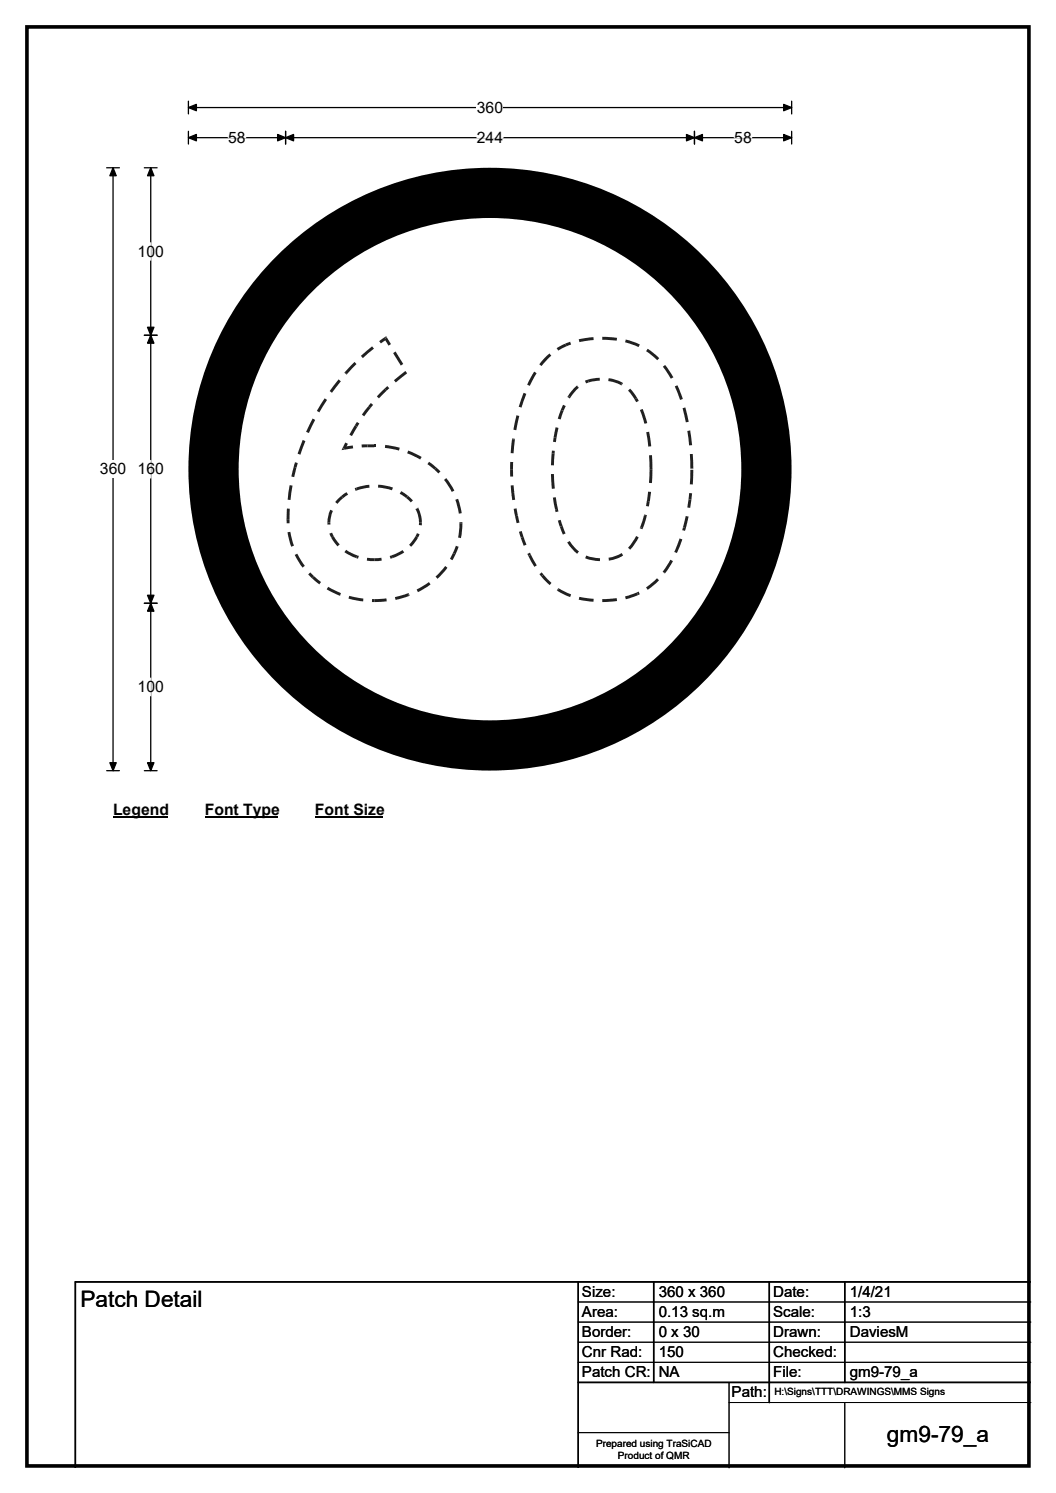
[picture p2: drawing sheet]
<svg xmlns="http://www.w3.org/2000/svg" width="210mm" height="297mm" viewBox="0 0 210 297" stroke-linecap="round" stroke-linejoin="round" font-family="sans-serif">
<path d="M5.4 5.4h199.2v286.3h-199.2z" fill="none" stroke="#000" stroke-width=".72"/>
<path d="M37.5 21.4h119.9M37.5 20.1v2.6M157.4 20.1v2.6" fill="none" stroke="#000" stroke-width=".25"/>
<path d="M37.5 21.4l1.6-.6v1.2zM155.8 20.8l1.6 .6-1.6 .6z" fill="#000" stroke="#000" stroke-width=".25"/>
<path d="M94.8 19.7h5.2v3.5h-5.2z" fill="#fff"/>
<path d="M21.2 33.4h2.5M22.5 33.4v119.9M37.5 27.4h119.9M37.5 26.1v2.6M56.8 26.1v2.6M138.1 26.1v2.6M157.4 26.1v2.6M21.2 153.3h2.5" fill="none" stroke="#000" stroke-width=".25"/>
<path d="M22.5 33.4l.6 1.6h-1.3zM37.5 27.4l1.6-.6v1.2zM56.8 27.4l1.6-.6v1.2zM55.2 26.8l1.6 .6-1.6 .6zM136.5 26.8l1.6 .6-1.6 .6zM138.1 27.4l1.6-.6v1.2zM155.8 26.8l1.6 .6-1.6 .6zM21.8 151.7h1.3l-.6 1.6z" fill="#000" stroke="#000" stroke-width=".25"/>
<path d="M45.4 27.4h3.5M94.8 27.4h5.2M146 27.4h3.5" fill="none" stroke="#fff" stroke-width=".25"/>
<path d="M19.9 91.6h5.2v3.5h-5.2z" fill="#fff"/>
<path d="M28.7 33.4h2.5M30 33.4v119.9M28.7 66.7h2.5M28.7 120h2.5M28.7 153.3h2.5" fill="none" stroke="#000" stroke-width=".25"/>
<path d="M30 33.4l.6 1.6h-1.3zM30 66.7l.6 1.6h-1.3zM29.3 65.1h1.3l-.6 1.6zM29.3 118.4h1.3l-.6 1.6zM30 120l.6 1.6h-1.3zM29.3 151.7h1.3l-.6 1.6z" fill="#000" stroke="#000" stroke-width=".25"/>
<path d="M30 48.3v3.5M30 91.6v3.5M30 134.9v3.5" fill="none" stroke="#fff" stroke-width=".25"/>
<path d="M22.5 159.3h10.7v3.5h-10.7z" fill="#fff"/>
<path d="M22.5 162.6h10.7" fill="none" stroke="#000" stroke-width=".32"/>
<path d="M40.7 159.3h14.4v3.5h-14.4z" fill="#fff"/>
<path d="M40.7 162.6h14.4" fill="none" stroke="#000" stroke-width=".32"/>
<path d="M62.6 159.3h13.5v3.5h-13.5z" fill="#fff"/>
<path d="M62.6 162.6h13.5" fill="none" stroke="#000" stroke-width=".32"/>
<circle cx="97.4" cy="93.3" r="60" fill="#fff"/>
<circle cx="97.4" cy="93.3" r="55" fill="none" stroke="#000" stroke-width="10"/>
<g fill="#221f20">
<path d="M91.4 104.1h.5l-.2 3-.6-.2z"/>
<path d="M90.6 108.6l.6 .2-.6 1.5-.5-.3z"/>
<path d="M90.1 110l.5 .3-.6 1.2-.5-.3z"/>
<path d="M88.5 112.6l.5 .4-2 2.1-.4-.4z"/>
<path d="M82.8 117.3l2.5-1.5 .3 .5-2.4 1.5z"/>
<path d="M81.1 118h.2l.2 .5-.2 .1z"/>
<path d="M78.5 118.8l2.6-.8 .2 .6-2.6 .8z"/>
<path d="M74.4 119.2l2.4-.1 .1 .5-2.5 .2z"/>
<path d="M74 119.2h.4v.6h-.4z"/>
<path d="M69.4 118.5l2.9 .6-.1 .6-2.9-.6z"/>
<path d="M67.8 118l-.2 .5z"/>
<path d="M65.3 116.8l2.5 1.2-.2 .5-2.6-1.3z"/>
<path d="M62.4 114.6l1.4 1.2-.3 .5-1.4-1.2z"/>
<path d="M61.3 114.3l.4-.4 .7 .7-.3 .5z"/>
<path d="M58.6 110.4l.5-.2 1.5 2.3-.4 .4z"/>
<path d="M57.2 105.9l.5-.1 .7 2.7-.5 .3z"/>
<path d="M57 103.4h.6v.7h-.6z"/>
<path d="M57.1 101.2h.5v2.2h-.6z"/>
<path d="M57.6 96.5l.6 .1-.4 2.9-.6-.1z"/>
<path d="M58.4 92.9l.6 .1-.5 1.9-.6-.1z"/>
<path d="M58.7 92l.5 .1-.2 .9-.6-.1z"/>
<path d="M60.2 87.5l.5 .3-1 2.7-.5-.2z"/>
<path d="M62.2 83.3l.5 .2-1.3 2.6-.5-.2z"/>
<path d="M64.5 79.2l.5 .4-1.5 2.4-.5-.3z"/>
<path d="M67.3 75.5l.5 .4-1.8 2.2-.4-.3z"/>
<path d="M68.5 74.1l.5 .4-.5-.4z"/>
<path d="M70.4 72.1l.1-.1 .4 .4-1.9 2.1-.5-.4z"/>
<path d="M71.8 70.8l2.2-1.9 .4 .5-2.2 1.8z"/>
<path d="M75.4 67.9l1.1-.8 .4 .1-.4 .3h.4l-1.2 .8z"/>
<path d="M76.5 67.1l.3-.2 .1 .3z"/>
<path d="M76.5 67.5l.4-.3 .8 1.3-.4 .3z"/>
<path d="M78.2 70.3l.5-.4 1.5 2.5-.5 .3z"/>
<path d="M78.3 75.6l2.3-1.8 .4 .5-2.3 1.8z"/>
<path d="M76.5 77.3l.5-.5 .4 .4-.5 .5z"/>
<path d="M75.8 77.9l.7-.6 .4 .4-1.5 1.6-.5-.4z"/>
<path d="M73.7 80.2l.5 .4-.5 .6-.5-.4z"/>
<path d="M73.2 80.8l.5 .4-1.3 1.6-.5-.3z"/>
<path d="M71 83.9l.5 .4-.5 .6-.5-.3z"/>
<path d="M70.5 84.6l.5 .3-1 1.9-.5-.3z"/>
<path d="M68.7 88l.5 .3-.5 1-.3-.4 .1 .6-.3-.5z"/>
<path d="M68.2 89l.3 .5-.6 .1z"/>
<path d="M68.4 88.9l1.7-.3 .1 .6-1.7 .3z"/>
<path d="M71.9 88.4h1.2v.6h-1.2z"/>
<path d="M73.1 88.4h1.3v.6h-1.3z"/>
<path d="M74.4 88.4h.4v.6h-.4z"/>
<path d="M76.6 88.5l2.9 .6-.2 .5-2.8-.5z"/>
<path d="M81.2 89.6l-.2 .6z"/>
<path d="M81.2 89.6l2.6 1.3-.3 .5-2.5-1.2z"/>
<path d="M85.3 91.9l1.5 1.1-.4 .5-1.4-1.1z"/>
<path d="M86.8 93l.8 .8-.4 .4-.8-.8z"/>
<path d="M88.3 95.5l.5-.4 1.6 2.5-.6 .3z"/>
<path d="M90.5 99.4l.6-.1 .7 2.8-.6 .1z"/>
<path d="M91.4 103.9h.5v.2h-.5z"/>
<path d="M82.6 101.3l.6-.3a6.2 6.2 0 0 1 .7 3h-.6l-.2-1.6z"/>
<path d="M82.6 101.3l.6-.3z"/>
<path d="M81.1 98.6l1 1-.4 .3-.9-.8z"/>
<path d="M79.8 97.7l1.3 .9-.3 .5-1.3-.9z"/>
<path d="M75.2 96.4l1.5 .2 1.4 .4-.2 .6-2.7-.6z"/>
<path d="M70.8 97l2.6-.5 .1 .5-2.5 .6z"/>
<path d="M70.5 97.1l.3-.1 .2 .6-.3 .1z"/>
<path d="M67.9 98.6l1-.7 .3 .5-1 .7z"/>
<path d="M67.2 99.3l.7-.7 .3 .5-1.1 1.1-.4-.3z"/>
<path d="M65.7 101.4l.5 .3-.3 .9-.2 1.4h-.6l.2-1.6z"/>
<path d="M65.1 104h.6v.4h-.6z"/>
<path d="M65.5 106.2l.5-.2 .4 .7-.6 .3z"/>
<path d="M65.8 107l.6-.3 1.1 1.6-.4 .3z"/>
<path d="M68.8 109.4l2.2 1.1-.2 .5-2.3-1.1z"/>
<path d="M71 110.5l.4 .1-.2 .6-.4-.2z"/>
<path d="M73 111l1.4 .1v.5l-1.5-.1z"/>
<path d="M74.4 111.1l1.4-.1 .1 .5-1.5 .1z"/>
<path d="M77.5 110.6l.4-.1 .2 .5-.4 .2z"/>
<path d="M77.9 110.5l2.1-1.1 .4 .5-2.3 1.1z"/>
<path d="M82.6 106.7l.5 .3-1.4 1.8-.4-.4z"/>
<path d="M82.9 106.1l.5 .2-.3 .7-.5-.3z"/>
<path d="M83.3 104h.6v.5h-.6z"/>
<path d="M137.3 93.5h.6l-.1 2.9h-.6z"/>
<path d="M137.1 98.1h.5l-.1 1.3h-.6z"/>
<path d="M136.9 99.4h.6l-.3 1.6h-.5z"/>
<path d="M136.4 102.7l.5 .1-.5 2.3-.6-.2z"/>
<path d="M135.8 104.9l.6 .2-.2 .5-.5-.1z"/>
<path d="M135.1 107.1l.6 .2-1.1 2.7-.5-.2z"/>
<path d="M134.1 109.8l.5 .2z"/>
<path d="M133.3 111.4l.5 .2-1.6 2.5-.4-.4z"/>
<path d="M131.8 113.7l.4 .4z"/>
<path d="M128.5 116.9l2.1-1.9 .4 .4-2.2 1.9z"/>
<path d="M126.6 117.9l.4-.2 .2 .5-.3 .2z"/>
<path d="M124.3 118.7l2.3-.8 .3 .5-2.5 .8z"/>
<path d="M119.8 119.2l2.8-.2 .1 .6-2.9 .2z"/>
<path d="M115.2 118.7l2.8 .4v.6l-2.9-.4z"/>
<path d="M111.1 117.1l2.5 1.2-.2 .5-2.6-1.2z"/>
<path d="M111 117l.1 .1-.3 .5-.1-.1z"/>
<path d="M107.6 114.7l.5-.4 1.6 1.7-.4 .4z"/>
<path d="M107.3 114.2l.4-.3 .4 .4-.5 .4z"/>
<path d="M105.1 110.6l.5-.2 1.1 2.1-.4 .3z"/>
<path d="M104.8 110.2l.6-.2 .2 .4-.5 .2z"/>
<path d="M103.5 107l.6-.2 .6 1.6-.6 .2z"/>
<path d="M103.2 105.8l.5-.2 .4 1.2-.6 .2z"/>
<path d="M102.4 102.7l.6-.1 .3 1.4-.6 .1z"/>
<path d="M102.1 101.2l.6-.1 .3 1.5-.6 .1z"/>
<path d="M101.7 98.1l.6-.1 .1 1.4-.5 .1z"/>
<path d="M101.5 96.6l.6-.1 .2 1.5-.6 .1z"/>
<path d="M101.4 93.5h.6v1.3h-.5z"/>
<path d="M101.5 91.9h.5v1.6h-.6z"/>
<path d="M101.8 87.4l.6 .1-.3 2.7-.6-.1z"/>
<path d="M101.8 87.2l.6 .1v.2l-.6-.1z"/>
<path d="M102.7 82.6l.6 .2-.6 2.8-.6-.1z"/>
<path d="M104.1 78.1l.5 .3-.9 2.7-.6-.2z"/>
<path d="M106.2 73.9l.5 .4-1.4 2.5-.5-.3z"/>
<path d="M108.2 71.3l1-1 .4 .5-1.9 2-.5-.3z"/>
<path d="M110.7 69.3l1.7-.9 .2 .5-1.6 .8z"/>
<path d="M112.4 68.4l1-.4 .2 .5-1 .4z"/>
<path d="M115.1 67.5l2.9-.4v.5l-2.8 .5z"/>
<path d="M119.8 67l2.9 .2-.1 .6-2.8-.2z"/>
<path d="M124.4 67.5l2.8 1-.2 .5-2.7-.9z"/>
<path d="M128.8 69.4l2.3 1.9-.4 .4-2.2-1.8z"/>
<path d="M131.8 73l.5-.4 1.6 2.5-.5 .3z"/>
<path d="M134.2 76.9l.5-.3 1.1 2.8-.6 .2z"/>
<path d="M135.7 81.2l.6-.1 .6 2.8-.5 .1z"/>
<path d="M136.7 85.7l.5-.1 .4 3h-.6z"/>
<path d="M137.2 90.3h.6l.1 2.9h-.6z"/>
<path d="M129.1 90.6h.5l.1 2.9h-.5z"/>
<path d="M128.5 86l.6-.1 .4 2.9-.6 .1z"/>
<path d="M127.3 81.6l.5-.2 .9 2.8-.6 .1z"/>
<path d="M126.2 79.5l.5-.3 .3 .6-.5 .2z"/>
<path d="M124.9 77.7l.4-.4 1.4 1.9-.5 .3z"/>
<path d="M123.7 76.1l.2 .1-.3 .5-.1-.1z"/>
<path d="M121 75.2l1.4 .3 1.3 .6-.2 .5-1.3-.5-1.3-.3z"/>
<path d="M116.9 75.5l2.4-.3v.5l-2.2 .4z"/>
<path d="M116.3 75.8l.6-.3 .2 .6-.6 .2z"/>
<path d="M114.7 76.7l.4 .5z"/>
<path d="M114.3 77.1l.4-.4 .4 .5-.8 .7-.8 1.2-.5-.4z"/>
<path d="M113 78.7l.5 .4-.2 .2-.5-.3z"/>
<path d="M112 80.5l.5 .3-.4 .9-.6-.2z"/>
<path d="M111.5 81.5l.6 .2-.6 1.8-.6-.2z"/>
<path d="M110.5 85l.5 .1-.3 2-.6-.1z"/>
<path d="M110.1 87l.6 .1-.2 .9-.5-.1z"/>
<path d="M109.7 89.6l.6 .1v.6l-.6-.1z"/>
<path d="M109.7 90.2l.6 .1-.1 2.3h-.6z"/>
<path d="M109.6 94.3h.6l.1 2.9-.6 .1z"/>
<path d="M109.9 99l.6-.1 .4 2.3-.5 .2z"/>
<path d="M110.4 101.4l.5-.2 .1 .5-.5 .2z"/>
<path d="M110.9 103.6l.6-.2 .4 1.2-.6 .2z"/>
<path d="M111.3 104.8l.6-.2 .6 1.5-.6 .3z"/>
<path d="M112.8 107.9l.5-.3 .9 1.2 .9 .9-.3 .5-1.1-1.1z"/>
<path d="M116.6 110.5l1 .4 1.7 .2v.5l-1.5-.1-1.4-.4z"/>
<path d="M121 111l1.1-.3 1.5-.7 .3 .5a7.3 7.3 0 0 1-2.8 1z"/>
<path d="M126.5 106.6l.5 .3-.8 1.3-.9 1.2-.4-.4 .9-1.1z"/>
<path d="M127.3 104.9l.5 .2-.1 .2-.5-.2z"/>
<path d="M128 102.6l.6 .1-.8 2.4-.5-.2z"/>
<path d="M128.1 102.4l.5 .1v.2l-.6-.1z"/>
<path d="M128.6 99.7l.6 .1-.2 1-.6-.1z"/>
<path d="M128.9 97.8l.6 .1-.3 1.9-.6-.1z"/>
<path d="M129.2 93.5h.5l-.1 2.6h-.5z"/>
</g>
<path d="M115 255v37M130 255v20M153 255v24M168 255v20M205 255h-190v37M115 275h90" fill="none" stroke="#000" stroke-width=".3"/>
<path d="M115 259h90M115 263h90M115 267h90M115 271h90M145 279h60M145 275v17M168 279v13M115 285h30" fill="none" stroke="#000" stroke-width=".2"/>
<g font-size="4.5">
<text x="16" y="260.1">Patch Detail</text>
<text x="176.4" y="286.9">gm9-79_a</text>
</g>
<g font-size="3.1">
<text x="94.8" y="22.5">360</text>
<text x="45.4" y="28.4">58</text>
<text x="94.8" y="28.4">244</text>
<text x="146" y="28.4">58</text>
<text x="27.4" y="51.1">100</text>
<text x="19.9" y="94.4">360</text>
<text x="27.4" y="94.4">160</text>
<text x="27.4" y="137.7">100</text>
<text x="22.5" y="162.1">Legend</text>
<text x="40.7" y="162.1">Font Type</text>
<text x="62.6" y="162.1">Font Size</text>
</g>
<g font-size="3">
<text x="115.7" y="258">Size:</text>
<text x="131" y="258">360 x 360</text>
<text x="153.7" y="258">Date:</text>
<text x="169" y="258">1/4/21</text>
<text x="115.7" y="262">Area:</text>
<text x="131" y="262">0.13 sq.m</text>
<text x="153.7" y="262">Scale:</text>
<text x="169" y="262">1:3</text>
<text x="115.7" y="266">Border:</text>
<text x="115.7" y="270">Cnr Rad:</text>
<text x="131" y="266">0 x 30</text>
<text x="131" y="270">150</text>
<text x="153.7" y="266">Drawn:</text>
<text x="153.7" y="270">Checked:</text>
<text x="169" y="266">DaviesM</text>
<text x="115.7" y="274">Patch CR:</text>
<text x="131" y="274">NA</text>
<text x="153.7" y="274">File:</text>
<text x="169" y="274">gm9-79_a</text>
<text x="145.5" y="278">Path:</text>
</g>
<g font-size="2">
<text x="154" y="277.6">H:\Signs\TTT\DRAWINGS\MMS Signs</text>
<text x="118.5" y="287.8">Prepared using TraSiCAD</text>
<text x="122.9" y="290.2">Product of QMR</text>
</g>
</svg>
